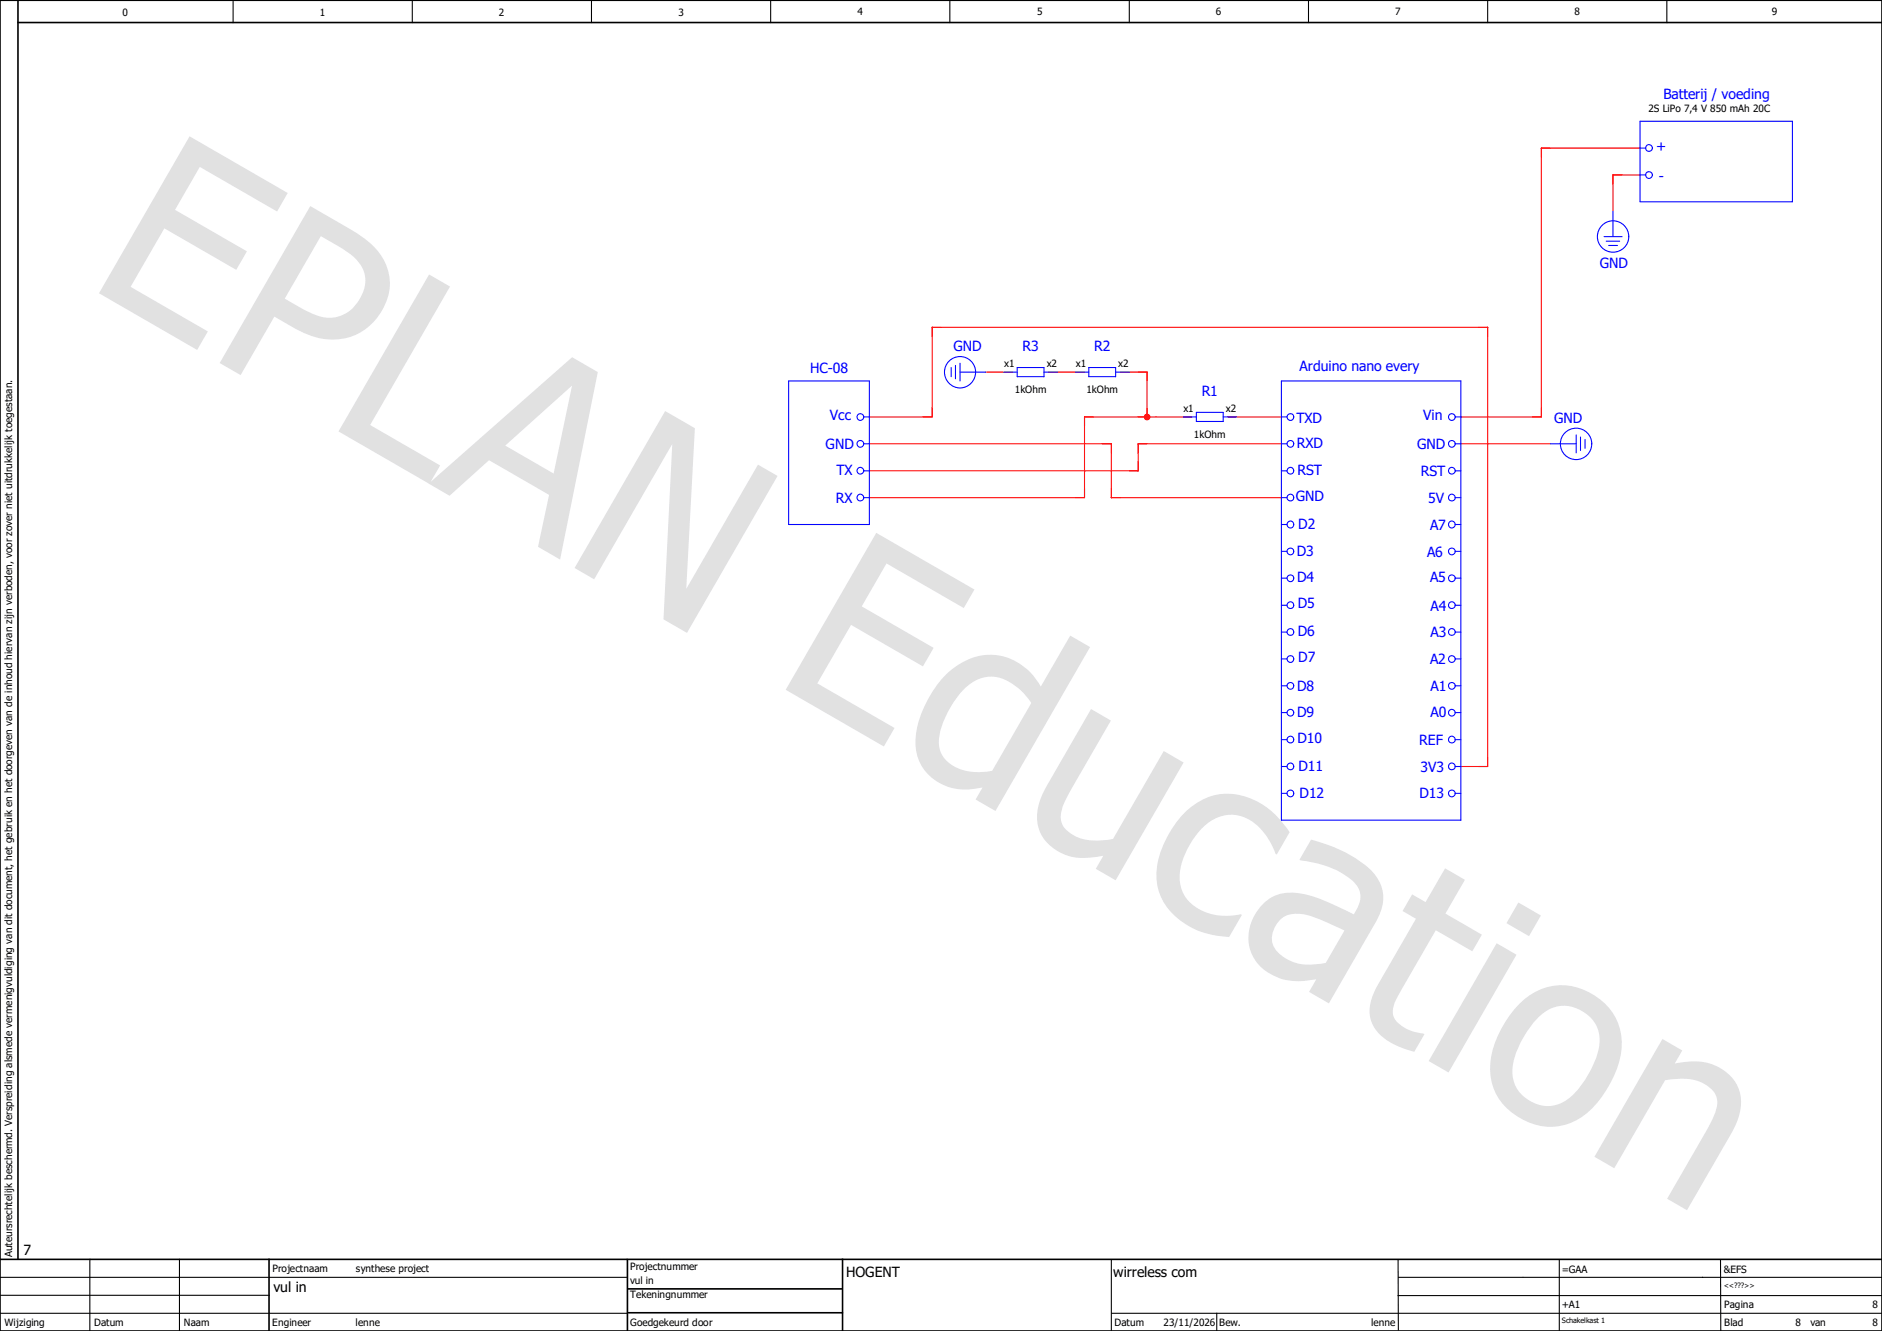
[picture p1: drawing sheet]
<svg xmlns="http://www.w3.org/2000/svg" width="297mm" height="210mm" viewBox="0 0 297 210" stroke-linecap="round" stroke-linejoin="round" font-family="sans-serif">
<path d="M210.1 -.1l-210.1 210.2M0 160.4l70.2 49.6M0 210v.1" fill="none" stroke="#fff" stroke-width=".16"/>
<g fill="none" stroke="#000" stroke-width=".17">
<path d="M36.8 0v3.6M65.1 0v3.6M93.3 0v3.6M121.6 0v3.6M149.9 0v3.6M178.2 0v3.6M206.5 0v3.6M234.8 0v3.6M263.1 0v3.6M14.2 198.7v11.3M28.3 198.7v11.3M175.4 198.8v11.2"/>
<path d="M220.6 198.8l.1 11M246.1 198.8v11.2M271.5 198.8l.1 11.1M0 207.2h99M0 201.5h99M0 204.4h42.5M175.5 207.2h121.5M192 207.2v2.8M220.6 204.4h76.4M220.6 201.5h76.4"/>
</g>
<path d="M0 0h297v210h-297zM2.8 3.6h294.2M2.8 0v198.7M0 198.7h297M42.5 198.7v11.3M99 198.8v11.1M133 198.7v11.3M99 203.4h33.9M99.1 207.1h33.9" fill="none" stroke="#000" stroke-width=".25"/>
<path d="M29.9 21.5l15.5 9-1.7 2.9-12.2-7.1-3.9 6.8 11.4 6.6-1.7 2.9-11.4-6.6-5.3 9.3 12.2 7-1.7 2.9-15.5-8.9zM49 32.5l6.2 3.6a12.1 12.1 0 0 1 5.8 5.9 8.4 8.4 0 0 1-2.2 8.9 9.4 9.4 0 0 1-11.2 1.4l-4.3-2.3-5.3 9.2-3.3-1.9zM50.6 37.3l-5.7 9.8 2.3 1.3a8.8 8.8 0 0 0 5.6 1.7 6.1 6.1 0 0 0 4.7-6.9 7.2 7.2 0 0 0-3.6-4.1zM67.7 43.3l3.3 1.9-12.6 21.9 11.1 6.3-1.7 3-14.4-8.3zM67.6 76.3l22.7-19.9 4 2.3-5.9 29.6-3.5-2 1.8-8.2-9.5-5.5-6.2 5.6zM79.7 70.3l7.7 4.4 2.9-13.9zM105 64.9l4.7 2.7-1.4 25.3 11.3-19.6 3.1 1.8-14.3 24.8-3.7-2.2 1.4-27.6-12.3 21.3-3.1-1.8zM138.3 84.1l15.5 8.9-1.7 2.9-12.2-7-3.9 6.8 11.3 6.5-1.6 2.9-11.4-6.5-5.3 9.2 12.2 7.1-1.7 2.9-15.5-9zM149.4 106.4a9.3 9.3 0 0 1 9.9-2.5 9.8 9.8 0 0 1 5 4.4l4.6-8 3.1 1.8-14.9 25.9-3.1-1.8 1.1-1.9a8.7 8.7 0 0 1-9.1-2.7 8.4 8.4 0 0 1-1-8 18.7 18.7 0 0 1 4.4-7.2zM152.1 108.8a14 14 0 0 0-3.9 8.4 4.8 4.8 0 0 0 4.1 4.4 10.4 10.4 0 0 0 4.3 0l6.2-10.7a9.3 9.3 0 0 0-5.7-4.1 5.9 5.9 0 0 0-5 2zM172.2 111.9l3.1 1.8-6.4 11.1a8.6 8.6 0 0 0-1.5 4.4 4 4 0 0 0 3 3 10.8 10.8 0 0 0 5.2 .2l8.1-13.9 3.1 1.8-10.7 18.6-3.2-1.8 1.2-2.1a9.5 9.5 0 0 1-7.1-.7 6.3 6.3 0 0 1-2.9-8l1.1-2.4zM186.7 128.5a9.4 9.4 0 0 1 12.7-1.5 14.8 14.8 0 0 1 4.1 4.3l-2 3.5-.2-.1a9.9 9.9 0 0 0-4.8-5.7 6.1 6.1 0 0 0-7.2 2.1 12 12 0 0 0-3.1 7.5 6.1 6.1 0 0 0 5.1 5.7 10.3 10.3 0 0 0 4.5 0l.2 .1-2 3.5a12.3 12.3 0 0 1-10.6-6 10 10 0 0 1 .4-9.1l1.6-2.7zM201.9 145.2a3.6 3.6 0 0 0-.3 5 7.5 7.5 0 0 0 7.1 1.8l.5-.1 3-5.1-2.4-1.1a10.6 10.6 0 0 0-6-1.5 3.1 3.1 0 0 0-1.9 1zM206.9 132.5a20.8 20.8 0 0 1 9.9 5.3 6 6 0 0 1 .6 7.3l-7.7 13.2-3.1-1.8 1.1-2a10 10 0 0 1-7.9-1.2 6.7 6.7 0 0 1-1.1-9.9 6.4 6.4 0 0 1 7-2.3 36.2 36.2 0 0 1 7.9 3.2 4.3 4.3 0 0 0 .9-3.8 7.3 7.3 0 0 0-3.8-3.3 22.3 22.3 0 0 0-5.6-1.5zM222.9 141.1l2.1 1.2 3.1-5.3 3.1 1.8-3.1 5.4 5.8 3.3-1.5 2.6-5.8-3.3-5.1 8.9a10.4 10.4 0 0 0-1.7 3.8 2.96 2.96 0 0 0 2 2.7 7.7 7.7 0 0 0 2.8 .9l.2 .1-1.6 2.8-1.2-.4a9.5 9.5 0 0 1-5.2-3.6 5.6 5.6 0 0 1-.1-5.2l.8-1.5 6-10.3-2.2-1.3zM236.2 148.8l3.1 1.8-10.7 18.6-3.1-1.8zM239.6 142.4l3.6 2.1-1.9 3.2-3.6-2zM239.5 158.6a9.2 9.2 0 0 1 13.2-.7 9.2 9.2 0 0 1 2.5 10.8 15.8 15.8 0 0 1-6.3 8 9 9 0 0 1-9.8-.8 9 9 0 0 1-3.4-10.6 18.1 18.1 0 0 1 3.8-6.7zM242.6 160.7a15.1 15.1 0 0 0-3.9 7.7 5.6 5.6 0 0 0 3.4 5.6 5.6 5.6 0 0 0 6.4-1.5 15.5 15.5 0 0 0 3.9-7.7 5.6 5.6 0 0 0-6.9-5.9 6.3 6.3 0 0 0-2.9 1.8zM262.4 163.9l3.1 1.9-1.2 2a9.5 9.5 0 0 1 7.8 1.1 6.2 6.2 0 0 1 2.2 7.5l-1.1 2.5-7 12.1-3.1-1.9 6.1-10.5a11.7 11.7 0 0 0 1.8-4.5 3.6 3.6 0 0 0-2.5-3.3 9.8 9.8 0 0 0-5.7-.3l-8 13.8-3.2-1.8z" fill="#e1e1e1"/>
<path d="M258.8 27.6h-4.2v5.7M258.8 23.4h-15.6v42.4h-12.7M155.6 58.7h4.2M165.5 58.7h5.7M176.8 58.7h4.2v7.1M137.2 65.8h9.9v-14.2h87.7v69.3h-4.3M137.2 70h38.2v8.5h26.8M188.1 65.8h-16.9v12.7h-34M193.8 65.8h8.4M202.2 70h-22.6v4.3h-42.4M230.5 70h14.2" fill="none" stroke="#f00" stroke-width=".17"/>
<path d="M180.6 65.5a.54 .54 0 0 1 .6-.2 .54 .54 0 0 1 .4 .5h-.6h.6a.54 .54 0 0 1-.7 .5 .54 .54 0 0 1-.3-.8z" fill-rule="evenodd" fill="#f00"/>
<path d="M179.6 58.7h1.4v1.4" fill="none" stroke="#f00" stroke-width=".17"/>
<g fill="none" stroke="#00f" stroke-width=".17">
<path d="M258.8 19.1h24.1v12.7h-24.1zM253.2 37.3h2.8M253.5 38.1h2.1M253.9 38.7h1.4M254.6 33.3v4M258.8 23.4h.9M258.8 27.6h.9M150.1 58v1.4M150.8 57.7v2.1M151.5 58.7h4.1M151.5 57.3v2.8M158.4 58.7h2.1"/>
<path d="M160.5 58h4.3v1.4h-4.3zM164.8 58.7h2.1M169.7 58.7h2.1M171.8 58h4.3v1.4h-4.3zM176.1 58.7h2.1M124.5 60.1h12.7v22.7h-12.7zM136.3 65.8h.9M136.3 70h.9M136.3 74.3h.9M136.3 78.5h.9M186.7 65.8h2.1M188.8 65.1h4.2v1.4h-4.2z"/>
<path d="M193 65.8h2.2M202.2 60.1h28.3v69.3h-28.3zM202.2 65.8h.9M202.2 70h.9M202.2 74.3h.9M202.2 78.5h.9M229.7 65.8h.8M229.7 70h.8M229.7 74.3h.8M229.7 78.5h.8M244.7 70h4.1M248.8 68.6v2.9"/>
<path d="M249.4 69v2.1M250.1 69.3v1.4M202.2 82.8h.9M202.2 87h.9M202.2 91.2h.9M202.2 95.5h.9M202.2 99.7h.9M229.7 82.8h.8M229.7 87h.8M229.7 91.2h.8M229.7 95.5h.8M229.7 99.7h.8"/>
<path d="M202.2 104h.9M202.2 108.2h.9M202.2 112.4h.9M202.2 116.7h.9M229.7 104h.8M229.7 108.2h.8M229.7 112.4h.8M229.7 116.7h.8M202.2 120.9h.9M202.2 125.2h.9M229.7 120.9h.8M229.7 125.2h.8"/>
<circle cx="254.6" cy="37.3" r="2.48"/>
<circle cx="260.2" cy="27.6" r=".54"/>
<circle cx="260.2" cy="23.4" r=".54"/>
<circle cx="151.5" cy="58.7" r="2.46"/>
<circle cx="135.8" cy="65.8" r=".54"/>
<circle cx="135.8" cy="78.5" r=".54"/>
<circle cx="135.8" cy="70" r=".54"/>
<circle cx="135.8" cy="74.3" r=".53"/>
<circle cx="203.6" cy="65.8" r=".53"/>
<circle cx="203.6" cy="78.5" r=".53"/>
<circle cx="203.6" cy="70" r=".53"/>
<circle cx="203.7" cy="74.3" r=".52"/>
<circle cx="229.1" cy="78.5" r=".54"/>
<circle cx="229.1" cy="65.8" r=".54"/>
<circle cx="229.1" cy="70" r=".54"/>
<circle cx="229.1" cy="74.3" r=".53"/>
<circle cx="248.7" cy="70" r="2.48"/>
<circle cx="203.6" cy="82.8" r=".53"/>
<circle cx="203.6" cy="91.2" r=".53"/>
<circle cx="203.6" cy="95.5" r=".53"/>
<circle cx="203.6" cy="87" r=".53"/>
<circle cx="203.6" cy="99.7" r=".53"/>
<circle cx="229.1" cy="82.8" r=".54"/>
<circle cx="229.1" cy="95.5" r=".54"/>
<circle cx="229.1" cy="99.7" r=".54"/>
<circle cx="229.1" cy="87" r=".54"/>
<circle cx="229.1" cy="91.2" r=".54"/>
<circle cx="203.6" cy="116.7" r=".53"/>
<circle cx="203.6" cy="108.2" r=".53"/>
<circle cx="203.6" cy="104" r=".53"/>
<circle cx="203.7" cy="112.5" r=".52"/>
<circle cx="229.1" cy="104" r=".54"/>
<circle cx="229.1" cy="108.2" r=".54"/>
<circle cx="229.1" cy="116.7" r=".54"/>
<circle cx="229.1" cy="112.5" r=".53"/>
<circle cx="203.6" cy="125.2" r=".53"/>
<circle cx="203.6" cy="120.9" r=".53"/>
<circle cx="229.1" cy="125.2" r=".54"/>
<circle cx="229.1" cy="120.9" r=".54"/>
</g>
<g font-size="2.2" fill="#00f">
<text x="262.5" y="15.7">Batterij / voeding</text>
<text x="261.4" y="23.8">+</text>
<text x="261.8" y="28.6">-</text>
<text x="252.5" y="42.3">GND</text>
<text x="127.8" y="58.9">HC-08</text>
<text x="150.5" y="55.4">GND</text>
<text x="161.4" y="55.4">R3</text>
<text x="172.7" y="55.4">R2</text>
<text x="205.1" y="58.5">Arduino nano every</text>
<text x="189.7" y="62.4">R1</text>
<text x="130.3" y="70.8">GND</text>
<text x="131" y="66.3">Vcc</text>
<text x="204.6" y="66.7">TXD</text>
<text x="204.7" y="70.7">RXD</text>
<text x="223.6" y="70.8">GND</text>
<text x="224.6" y="66.3">Vin</text>
<text x="245.3" y="66.7">GND</text>
<text x="132" y="75">TX</text>
<text x="204.8" y="74.9">RST</text>
<text x="224.2" y="75.1">RST</text>
<text x="131.9" y="79.4">RX</text>
<text x="204.5" y="79.1">GND</text>
<text x="204.9" y="83.4">D2</text>
<text x="225.4" y="79.4">5V</text>
<text x="225.7" y="83.6">A7</text>
<text x="204.6" y="87.7">D3</text>
<text x="225.2" y="87.9">A6</text>
<text x="204.7" y="91.9">D4</text>
<text x="204.8" y="96">D5</text>
<text x="225.7" y="91.8">A5</text>
<text x="204.8" y="100.3">D6</text>
<text x="225.8" y="96.4">A4</text>
<text x="225.8" y="100.5">A3</text>
<text x="204.9" y="104.5">D7</text>
<text x="225.7" y="104.8">A2</text>
<text x="204.7" y="109.1">D8</text>
<text x="204.7" y="113.1">D9</text>
<text x="225.8" y="109.1">A1</text>
<text x="225.8" y="113.1">A0</text>
<text x="204.8" y="117.3">D10</text>
<text x="224" y="117.6">REF</text>
<text x="204.9" y="121.7">D11</text>
<text x="205.1" y="125.9">D12</text>
<text x="224" y="125.9">D13</text>
<text x="224.2" y="121.8">3V3</text>
</g>
<g font-size="2.2">
<text x="3.7" y="198">7</text>
<text x="43.1" y="203.8">vul in</text>
<text x="133.5" y="201.5">HOGENT</text>
<text x="175.7" y="201.5">wirreless com</text>
</g>
<g font-size="1.6">
<text x="19.3" y="2.5">0</text>
<text x="50.5" y="2.5">1</text>
<text x="78.7" y="2.5">2</text>
<text x="107.1" y="2.5">3</text>
<text x="135.3" y="2.4">4</text>
<text x="163.7" y="2.4">5</text>
<text x="191.9" y="2.4">6</text>
<text x="220.2" y="2.4">7</text>
<text x="248.5" y="2.4">8</text>
<text x="279.6" y="2.4">9</text>
<text x="260.1" y="17.7">2S LiPo 7,4 V 850 mAh 20C</text>
<text x="158.5" y="57.9">x1</text>
<text x="165.2" y="57.9">x2</text>
<text x="169.8" y="57.9">x1</text>
<text x="176.5" y="57.9">x2</text>
<text x="160.1" y="62">1kOhm</text>
<text x="171.4" y="62">1kOhm</text>
<text x="186.8" y="65">x1</text>
<text x="193.5" y="65">x2</text>
<text x="188.4" y="69.1">1kOhm</text>
<text x="1.9" y="198.3" transform="rotate(-90 1.9 198.3)">Auteursrechtelijk beschermd. Verspreiding alsmede vermenigvuldiging van dit document, het gebruik en het doorgeven van de inhoud hiervan zijn verboden, voor zover niet uitdrukkelijk toegestaan.</text>
<text x="43" y="200.7">Projectnaam</text>
<text x="56.2" y="200.7">synthese project</text>
<text x="99.4" y="202.5">vul in</text>
<text x="99.4" y="200.3">Projectnummer</text>
<text x="246.5" y="200.8">=GAA</text>
<text x="272" y="200.8">&amp;EFS</text>
<text x=".7" y="209.3">Wijziging</text>
<text x="14.9" y="209.3">Datum</text>
<text x="29" y="209.3">Naam</text>
<text x="43" y="209.2">Engineer</text>
<text x="56.1" y="209.2">lenne</text>
<text x="99.4" y="209.2">Goedgekeurd door</text>
<text x="99.4" y="204.8">Tekeningnummer</text>
<text x="175.9" y="209.2">Datum</text>
<text x="183.6" y="209.2">23/11/2026</text>
<text x="192.4" y="209.2">Bew.</text>
<text x="216.4" y="209.2">lenne</text>
<text x="246.5" y="206.3">+A1</text>
<text x="272.1" y="209.2">Blad</text>
<text x="272.1" y="206.3">Pagina</text>
<text x="283.3" y="209.2">8</text>
<text x="285.7" y="209.2">van</text>
<text x="295.5" y="209.2">8</text>
<text x="295.5" y="206.3">8</text>
</g>
<g font-size="1.2">
<text x="272" y="203.2">&lt;&lt;???&gt;&gt;</text>
<text x="246.5" y="208.8">Schakelkast 1</text>
</g>
</svg>
